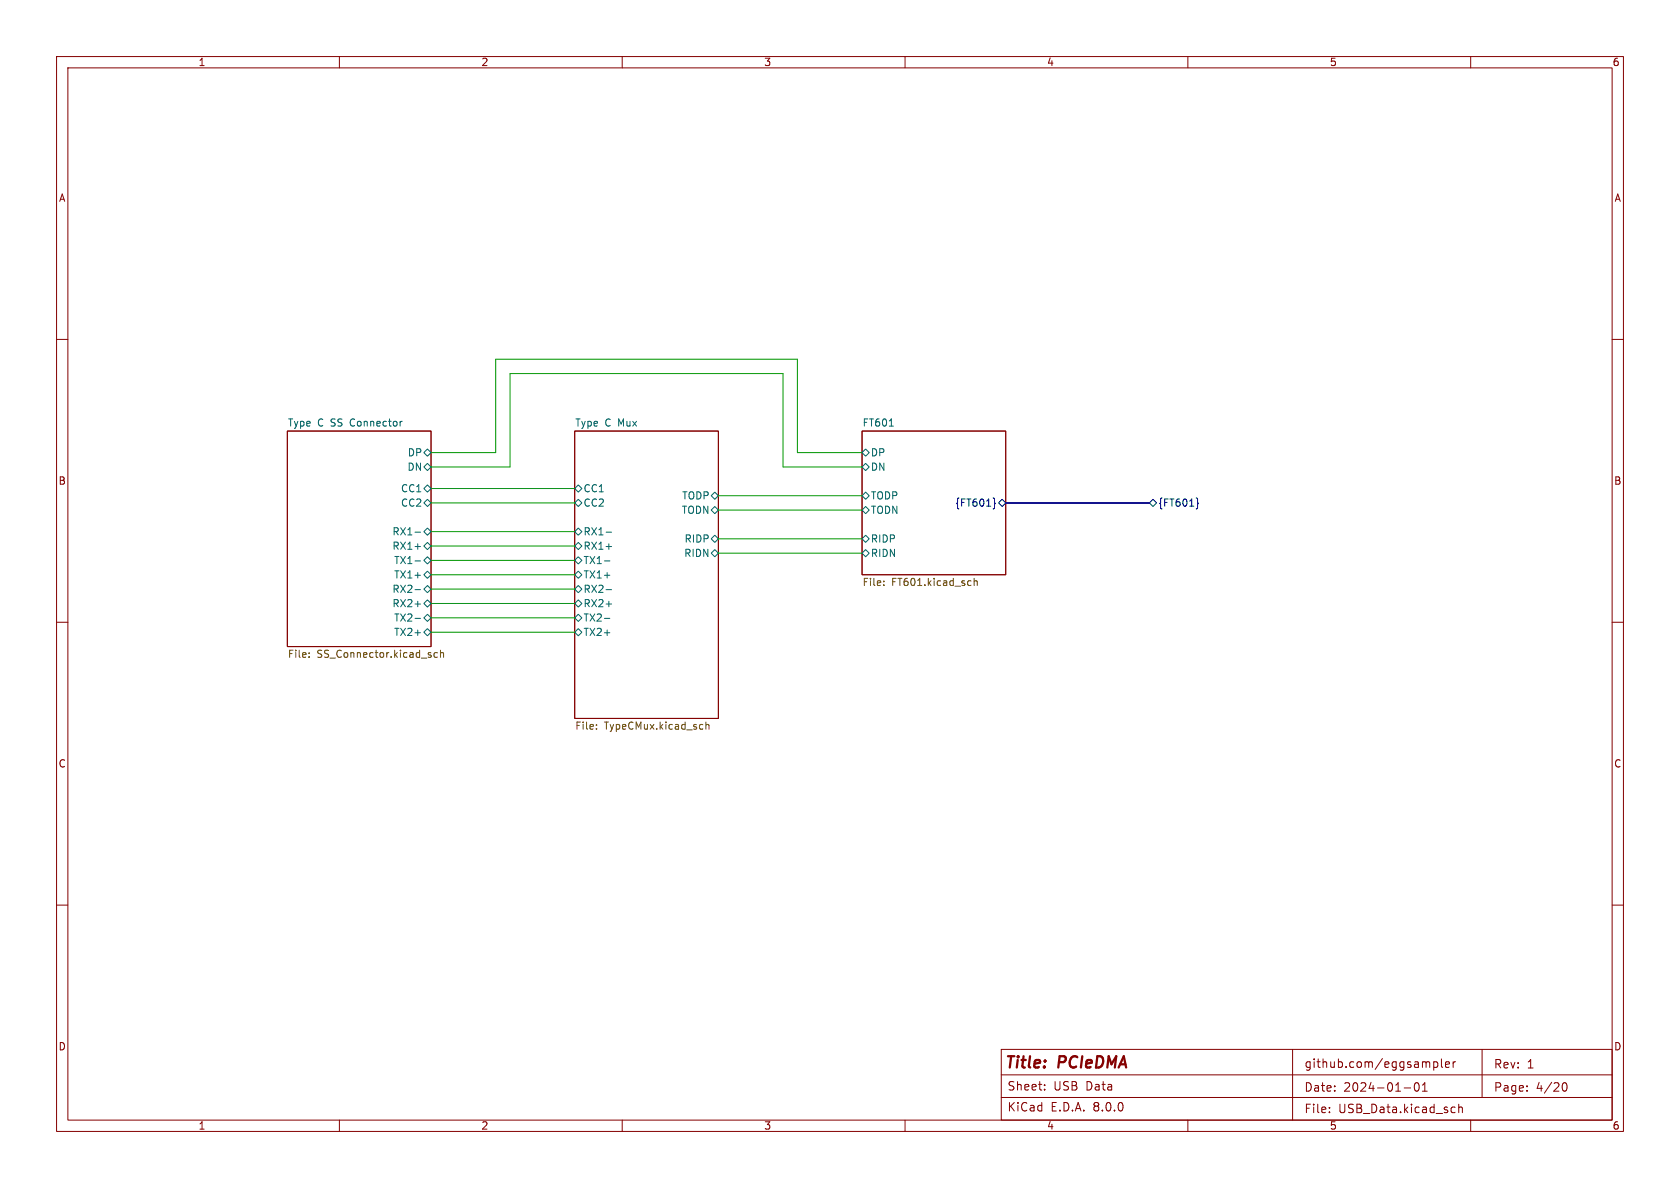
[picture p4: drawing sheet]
<svg xmlns="http://www.w3.org/2000/svg" width="297mm" height="210mm" viewBox="0 0 297 210" stroke-linecap="round" stroke-linejoin="round" font-family="sans-serif">
<g fill="none" stroke="#840000" stroke-width=".18">
<path d="M10 10h277v190h-277zM12 12h273v186h-273zM60 10v2M110 10v2M160 10v2M210 10v2M260 10v2M10 60h2M285 60h2M50.8 76.2h25.4v38.1h-25.4zM101.6 76.2h25.4v50.8h-25.4zM152.4 76.2h25.4v25.4h-25.4z"/>
<path d="M10 110h2M285 110h2M10 160h2M285 160h2M60 198v2M110 198v2M160 198v2M177 194h108M177 190h108M177 185.5h108v12.5h-108zM184.7 192.6v.1M184.7 191.8v.1"/>
<path d="M210 198v2M228.5 185.5v12.5M235 196.6v.1M235 195.8v.1M248.2 192.3h1.2M250.2 191.5l.2-.1a.81 .81 0 0 1 .6 .6 .81 .81 0 0 1-.3 .8l-.2 .1a.81 .81 0 0 1-.3-1.4zM251.5 192.9h.8M251.5 191.8l.4-.4v1.5M253.5 187.7v1.5M253.5 187.8l.4-.1 .3 .3v.4l-.2 .2h-.5M254.8 187.2v1.3l.2 .2M255.5 188.2l.8-.2-.1-.2-.4-.1-.3 .2 .1 .7h.6"/>
<path d="M256.8 195.7l.4 .1M256.9 187.7v1M257.2 196.6l-.4 .1M257.3 187.7l-.3 .1-.1 .2M257.9 195.8l.2-.1 .4 .1v.9M257.9 195.2v1.5M260 198v2M262 185.5v8.5M270 192.8v.1M270 192v.1M276.2 192l.1-.5 .2-.1a.81 .81 0 0 1 .6 .6 .81 .81 0 0 1-.3 .8h-.4l-.2-.5"/>
</g>
<g fill="none" stroke="#006464" stroke-width=".18">
<path d="M71.1 74.5h-.2M157.2 75.3h.7M73.4 94.1h.9M73.4 96.6h.9M73.4 99.2h.9M74.9 80l.7-.6 .6 .6-.6 .6zM74.9 86.4l.7-.7 .6 .7-.6 .6zM74.9 88.9l.7-.6 .6 .6-.6 .6zM74.9 82.6l.7-.7 .6 .7-.6 .6zM74.9 94l.7-.7 .6 .7-.6 .6zM74.9 96.5l.7-.6 .6 .6-.6 .7zM74.9 99.1l.7-.7 .6 .7-.6 .6z"/>
<path d="M101.6 96.5l.6-.6 .7 .6-.7 .7zM101.6 99.1l.6-.7 .7 .7-.7 .6zM101.6 94l.6-.7 .7 .7-.7 .6zM101.6 88.9l.6-.6 .7 .6-.7 .6zM101.6 86.4l.6-.7 .7 .7-.7 .6zM106.8 99.2h1M107.2 94.1h.9M107.2 96.6h.9M125.7 95.3l.7-.7 .6 .7-.6 .6zM125.7 90.2l.7-.7 .6 .7-.6 .6zM126.4 87l.6 .6-.6 .7-.7-.7zM126.4 97.2l.6 .6-.6 .6-.7-.6z"/>
<path d="M152.4 80l.6-.6 .7 .6-.7 .6zM152.4 90.2l.6-.7 .7 .7-.7 .6zM152.4 95.3l.6-.7 .7 .7-.7 .6zM152.4 97.8l.6-.6 .7 .6-.7 .6zM152.4 82.6l.6-.7 .7 .7-.7 .6zM153 87l.7 .6-.7 .7-.6-.7zM73.4 109.3h.9M73.4 104.2h.9M73.4 106.8h.9M74.9 104.1l.7-.6 .6 .6-.6 .7zM74.9 106.7l.7-.7 .6 .7-.6 .6zM74.9 111.8l.7-.7 .6 .7-.6 .6z"/>
<path d="M75.6 108.6l.6 .6-.6 .7-.7-.7zM75.6 101l.6 .6-.6 .6-.7-.6zM101.6 101.6l.6-.6 .7 .6-.7 .6zM101.6 104.1l.6-.6 .7 .6-.7 .7zM101.6 109.2l.6-.6 .7 .6-.7 .7zM101.6 106.7l.6-.7 .7 .7-.7 .6zM101.6 111.8l.6-.7 .7 .7-.7 .6zM106.8 109.3h1M107.2 104.2h.9M107.2 106.8h.9"/>
</g>
<g fill="none" stroke="#725600" stroke-width=".18">
<path d="M54.6 116.1v.1M54.6 115.4v.1M77.3 115.4h-.3l-.3 .2 .1 .5h.5M77.9 115.5l.2-.1h.3v.8M77.9 114.9v1.3M156.2 103.4v.1M156.2 102.7v.1M171.6 102.7h.1M171.7 103.4l-.1 .1M172.2 102.2v1.3M172.2 102.8l.2-.1h.3l.1 .8M105.4 128.8v.1"/>
<path d="M105.4 128.1v.1M124.1 128.1h.2M124.3 128.8l-.2 .1M124.8 127.6v1.3M124.8 128.2l.2-.1h.3v.8"/>
</g>
<path d="M175.6 88l.2 .2v.6l.2 .2-.2 .2v.6l-.2 .2M177.2 88.3l.6 .6-.6 .6-.7-.6zM203.2 88.9l.6-.6 .7 .6-.7 .6zM211.5 88l.2 .2v.6l.2 .2-.2 .2v.6l-.2 .2" fill="none" stroke="#000084" stroke-width=".18"/>
<path d="M177.8 88.9h25.4" fill="none" stroke="#000084" stroke-width=".3"/>
<g fill="none" stroke="#009600" stroke-width=".18">
<path d="M76.2 80h11.4v-16.5h53.4v16.5h11.4M76.2 82.6h14v-16.6h48.2v16.6h14M76.2 86.4h25.4M76.2 94h25.4M76.2 99.1h25.4M76.2 96.5h25.4M76.2 88.9h25.4M127 95.3h25.4M127 97.8h25.4M127 90.2h25.4M127 87.6h25.4M76.2 104.1h25.4"/>
<path d="M76.2 106.7h25.4M76.2 109.2h25.4M76.2 111.8h25.4M76.2 101.6h25.4"/>
</g>
<g font-size="2.8" fill="#840000">
<text x="177.5" y="189.4">Title:</text>
<text x="187.2" y="189.4">PCIeDMA</text>
</g>
<g font-size="2.1" fill="#840000">
<text x="230.5" y="189">github.com/eggsampler</text>
<text x="264" y="189.1">Rev:</text>
<text x="269.9" y="189.1">1</text>
<text x="178" y="196.7">KiCad</text>
<text x="178" y="193">Sheet:</text>
<text x="185.7" y="196.7">E.D.A.</text>
<text x="186.2" y="193">USB</text>
<text x="192" y="193">Data</text>
<text x="193.3" y="196.7">8.0.0</text>
<text x="230.5" y="193.2">Date:</text>
<text x="230.5" y="197">File:</text>
<text x="236.6" y="197">USB_Data.kicad_sch</text>
<text x="237.5" y="193.2">2024-01-01</text>
<text x="264" y="193.2">Page:</text>
<text x="271.5" y="193.2">4/20</text>
</g>
<g font-size="1.8" fill="#840000">
<text x="35" y="11.9">1</text>
<text x="85" y="11.9">2</text>
<text x="135" y="11.9">3</text>
<text x="185" y="11.9">4</text>
<text x="235" y="11.9">5</text>
<text x="285" y="11.9">6</text>
<text x="10.3" y="35.9">A</text>
<text x="285.3" y="35.9">A</text>
<text x="10.3" y="85.9">B</text>
<text x="285.3" y="85.9">B</text>
<text x="10.3" y="135.9">C</text>
<text x="285.3" y="135.9">C</text>
<text x="10.3" y="185.9">D</text>
<text x="285.3" y="185.9">D</text>
<text x="35" y="199.9">1</text>
<text x="85" y="199.9">2</text>
<text x="135" y="199.9">3</text>
<text x="185" y="199.9">4</text>
<text x="235" y="199.9">5</text>
<text x="285" y="199.9">6</text>
</g>
<g font-size="1.8" fill="#006464">
<text x="50.8" y="75.5">Type</text>
<text x="56.1" y="75.5">C SS Connector</text>
<text x="101.6" y="75.5">Type</text>
<text x="106.9" y="75.5">C Mux</text>
<text x="152.4" y="75.5">FT601</text>
<text x="71.9" y="83.4">DN</text>
<text x="72" y="80.9">DP</text>
<text x="153.9" y="80.9">DP</text>
<text x="153.9" y="83.4">DN</text>
<text x="70.8" y="87.2">CC1</text>
<text x="70.8" y="89.8">CC2</text>
<text x="103.1" y="89.8">CC2</text>
<text x="103.1" y="87.2">CC1</text>
<text x="120.5" y="88.5">TODP</text>
<text x="153.9" y="88.5">TODP</text>
<text x="69.3" y="94.8">RX1-</text>
<text x="103.1" y="94.8">RX1-</text>
<text x="120.4" y="91">TODN</text>
<text x="153.9" y="91">TODN</text>
<text x="69.3" y="97.4">RX1+</text>
<text x="69.6" y="99.9">TX1-</text>
<text x="103.1" y="97.4">RX1+</text>
<text x="103.1" y="99.9">TX1-</text>
<text x="120.9" y="98.7">RIDN</text>
<text x="120.9" y="96.1">RIDP</text>
<text x="153.9" y="96.1">RIDP</text>
<text x="153.9" y="98.7">RIDN</text>
<text x="69.3" y="105">RX2-</text>
<text x="69.3" y="107.5">RX2+</text>
<text x="69.6" y="102.5">TX1+</text>
<text x="103.1" y="102.5">TX1+</text>
<text x="103.1" y="105">RX2-</text>
<text x="103.1" y="107.5">RX2+</text>
<text x="69.6" y="110.1">TX2-</text>
<text x="69.6" y="112.6">TX2+</text>
<text x="103.1" y="110.1">TX2-</text>
<text x="103.1" y="112.6">TX2+</text>
</g>
<g font-size="1.8" fill="#000084">
<text x="168.8" y="89.8">{FT601}</text>
<text x="204.7" y="89.8">{FT601}</text>
</g>
<g font-size="1.8" fill="#725600">
<text x="152.4" y="103.9">File:</text>
<text x="157.6" y="103.9">FT601.kicad_sch</text>
<text x="50.8" y="116.6">File:</text>
<text x="56" y="116.6">SS_Connector.kicad_sch</text>
<text x="101.6" y="129.3">File:</text>
<text x="106.8" y="129.3">TypeCMux.kicad_sch</text>
</g>
</svg>
